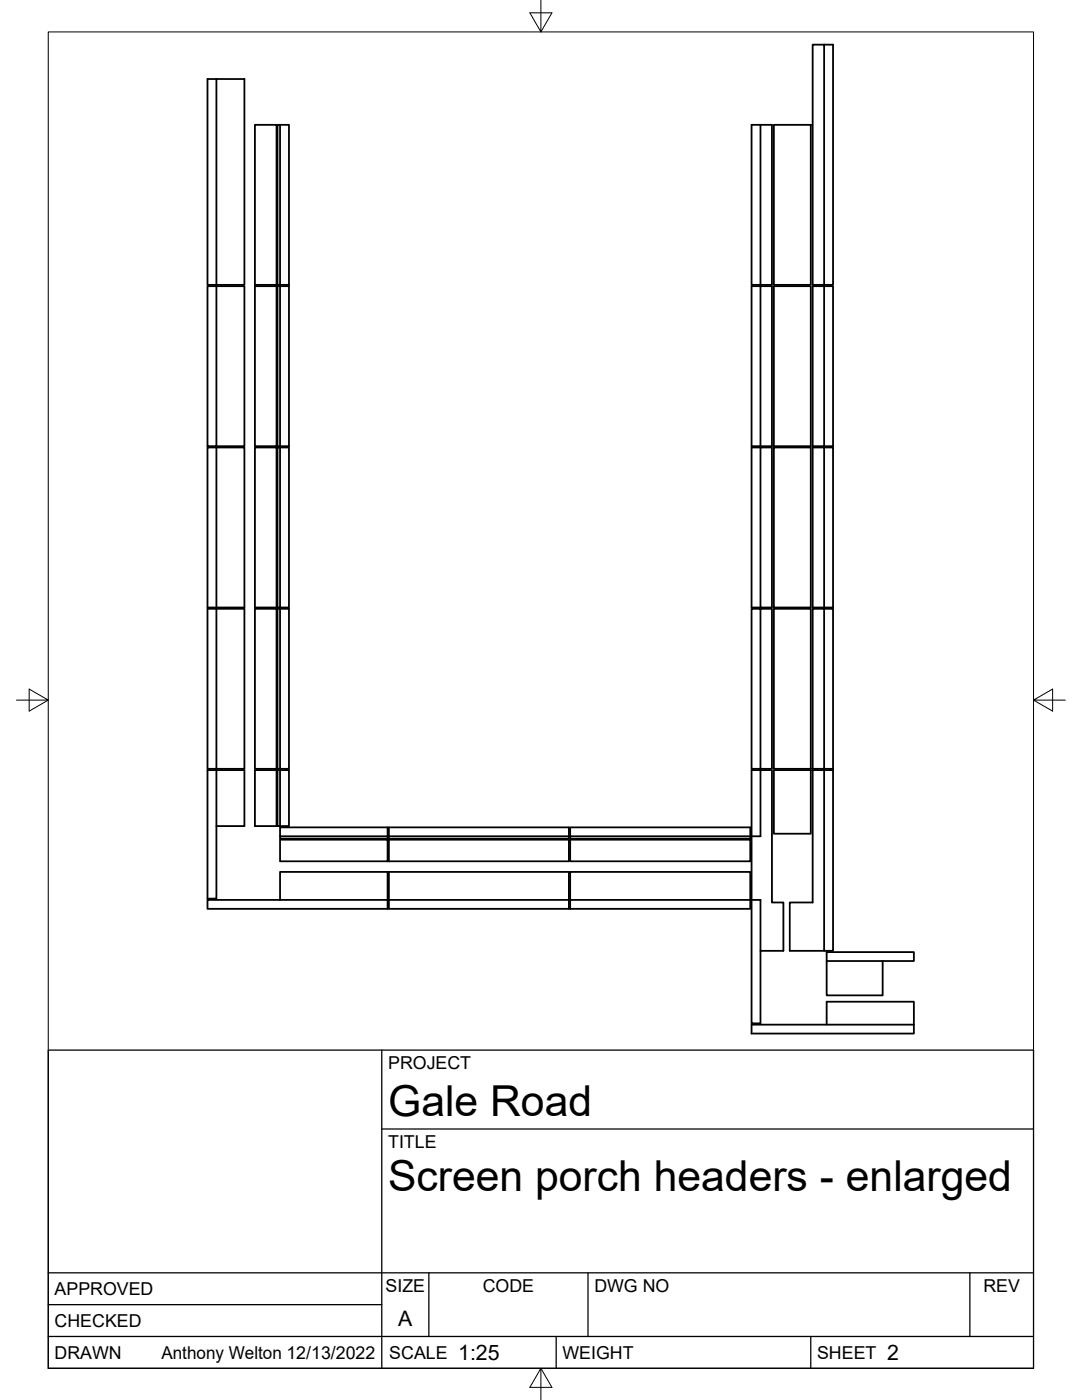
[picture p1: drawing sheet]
<svg xmlns="http://www.w3.org/2000/svg" width="216mm" height="279mm" viewBox="0 0 216 279" stroke-linecap="round" stroke-linejoin="round" font-family="sans-serif">
<!-- layer: Visible -->
<g fill="none" stroke="#000" stroke-width=".36">
<path d="M43.2 15.8v41.1h-1.8v-41.1h7.4v41.1h-5.6M164.4 8.9v48h-2.2v-48h4v48h-1.8M50.9 24.9h4.3v32h-4.3zM55.4 24.9h2.3v32h-2.3zM55.9 24.9v32M151.7 24.9v32h2.3v-32h-4v32h1.7M154.4 24.9h7.4v32h-7.4zM41.4 57.1h1.8v31.9h-1.8zM43.2 57.1h5.6v31.9h-5.6M50.9 57.1h4.3v31.9h-4.3zM55.4 57.1h2.3v31.9h-2.3zM55.9 57.1v31.9"/>
<path d="M150 57.1h4v31.9h-4zM151.7 57.1v31.9M154.4 57.1h7.4v31.9h-7.4zM162.2 57.1h4v31.9h-4zM164.4 57.1v31.9M41.4 89.3h7.4v31.9h-7.4zM43.2 89.3v31.9M50.9 89.3h4.3v31.9h-4.3zM55.9 89.3h-.5v31.9h.5M55.9 89.3h1.8v31.9h-1.8zM151.7 89.3h2.3v31.9h-2.3zM151.7 89.3h-1.7v31.9h1.7"/>
<path d="M154.4 89.3h7.4v31.9h-7.4zM162.2 89.3h4v31.9h-4zM164.4 89.3v31.9M43.2 121.5v31.9h5.6v-31.9h-7.4v31.9h1.8M50.9 121.5h4.3v31.9h-4.3zM55.9 121.5v31.9h1.8v-31.9h-2.3v31.9h.5M151.7 121.5v31.9h-1.7v-31.9h4v31.9h-2.3M154.4 121.5h7.4v31.9h-7.4zM164.4 121.5h1.8v31.9h-4v-31.9h2.2v31.9M43.2 153.7v25.6h-1.8v-25.6h7.4v11.2h-5.6M50.9 153.7h4.3v11.2h-4.3zM55.9 153.7v11.2h1.8v-11.2h-2.3v11.2h.5"/>
<path d="M151.7 153.7h2.3v26.4h2.3v9.7h-4.6M154.4 153.7h7.4v12.7h-7.4zM164.4 153.7v36.1h-6.8v-9.7h4.6v-26.4h4v36.1h-1.8M55.9 179.6v-5.6h21.4v7.4h-35.9v-1.8h35.9M55.9 166.9v-1.8h21.4v2.3h-21.4v-.5h21.4M55.9 167.6h21.4v4.3h-21.4zM77.6 174h35.9v7.4h-35.9zM77.6 165.1h35.9v2.3h-35.9zM77.6 167.6h35.9v4.3h-35.9zM77.6 179.6h35.9M77.6 166.9h35.9M113.8 174h35.9v7.4h-35.9z"/>
<path d="M113.8 166.9v.5h35.9v-2.3h-35.9v1.8h35.9M113.8 167.6h35.9v4.3h-35.9zM113.8 179.6h35.9M150 166.9h1.7v-13.2h-1.7v25.9M150 179.6h1.7v24.6h-1.7zM165 191.8h17.4v-1.8h-17.4v8.6h11.1v-6.8M165 204.5v-4.6h17.4v4.6h-32.4v1.8h32.4v-1.8"/>
</g>
<!-- layer: Border -->
<path d="M9.6 6.4h196.6v266.7h-196.6zM107.9 0v6.4l-2.2-3.8h4.4l-2.2 3.8M3.3 139.7h6.3l-3.8-2.2v4.4l3.8-2.2M206.2 139.7l3.8 2.2v-4.4l-3.8 2.2h6.4M107.9 273.1l2.2 3.8h-4.4l2.2-3.8v6.3" fill="none" stroke="#000" stroke-width=".2"/>
<!-- layer: Titleblock -->
<path d="M9.6 209.6h196.6v63.5h-196.6zM76.2 209.6v63.5M76.2 225.3h130M9.6 254h196.6M85.6 254v12.7M117.3 254v12.7M193.5 254v12.7M9.6 266.7h196.6M9.6 260.4h66.6M111 266.7v6.4M161.8 266.7v6.4" fill="none" stroke="#000" stroke-width=".25"/>
<g font-size="8.5">
<text x="77.4" y="222.8">Gale Road</text>
<text x="77.4" y="237.8">Screen porch headers - enlarged</text>
</g>
<g font-size="4.3">
<text x="79.5" y="264.5">A</text>
<text x="91.4" y="271.4">1:25</text>
<text x="177" y="271.4">2</text>
</g>
<g font-size="3.5">
<text x="77.4" y="213.4">PROJECT</text>
<text x="77.4" y="229.1">TITLE</text>
<text x="76.9" y="257.8">SIZE</text>
<text x="96.3" y="257.8">CODE</text>
<text x="118.6" y="257.8">DWG NO</text>
<text x="196.2" y="257.8">REV</text>
<text x="10.9" y="258.5">APPROVED</text>
<text x="10.9" y="264.8">CHECKED</text>
<text x="10.9" y="271.2">DRAWN</text>
<text x="32.2" y="271.2">Anthony Welton 12/13/2022</text>
<text x="77.7" y="271.2">SCALE</text>
<text x="112.2" y="271.2">WEIGHT</text>
<text x="163" y="271.2">SHEET</text>
</g>
</svg>
